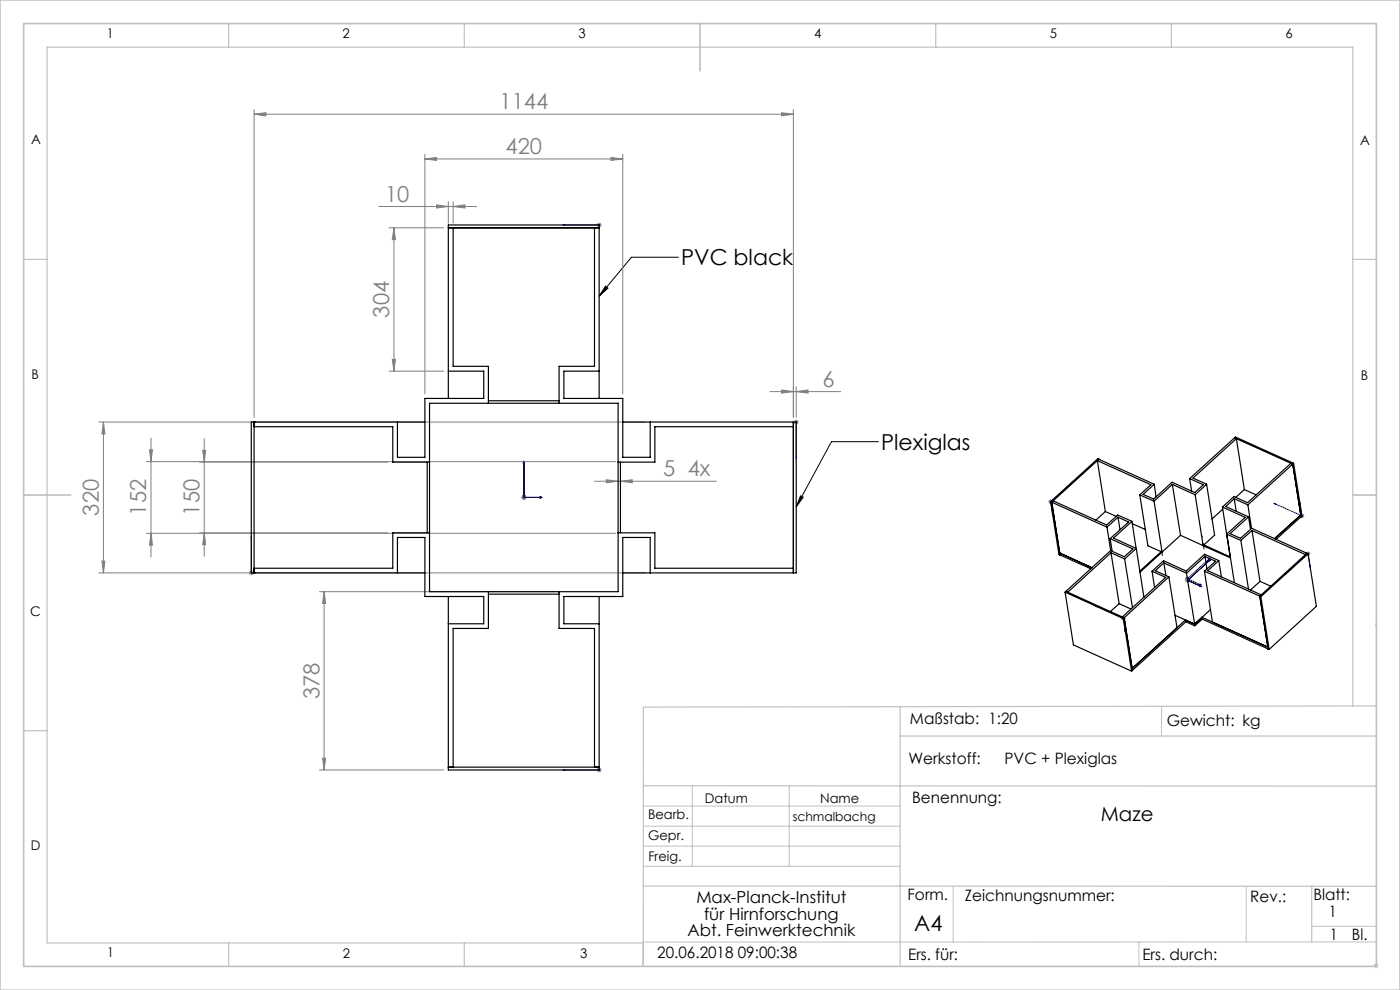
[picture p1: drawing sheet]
<svg xmlns="http://www.w3.org/2000/svg" width="297mm" height="210mm" viewBox="0 0 297 210" stroke-linecap="round" stroke-linejoin="round" font-family="sans-serif">
<g fill="none" stroke="#c0c0c0" stroke-width=".21">
<path d="M246.4 149.8v6.3M136.5 179.5h54.5M136.5 175.3h54.5M136.5 171h54.5M146.9 166.7v17.1M167.4 166.7v17.1M136.5 183.8h54.5M202.2 188v11.8M241.6 199.8v5M264.4 188v11.8M278.3 196.5h13.7M292 199.8h-155.5"/>
<path d="M0 210v-210h297v210M291.4 204.8h1M291.6 204.5l.7 .7M291.9 204.3v1M292.3 204.5l-.7 .7"/>
</g>
<g fill="none" stroke="#c0c0c0" stroke-width=".25">
<path d="M0 0h297v210h-297zM48.5 5v5M98.5 5v5M198.5 5v5M248.5 5v5M5 55h5M287 55h5M5 155h5M191 149.9v55.1M191 156.1h101M287 149.7v-139.7h-277v190h126.4M292 149.7l-155.5 .3v54.8"/>
<path d="M136.5 166.7h155.5M136.5 188h155.5M278.3 188v11.8M48.5 200v5M98.5 200v5"/>
</g>
<path d="M5 5h287v200h-287zM148.5 5v10M5 105h10M287 105h5" fill="none" stroke="#c0c0c0" stroke-width=".35"/>
<path d="M143.9 54.6h-10l-6.8 8.2M128.4 60.7l.6 .4-1.9 1.7zM186.4 93.7h-10l-7.5 13.8M169.8 105.2l.6 .3-1.5 2z" fill="none" stroke="#000" stroke-width=".21"/>
<g fill="none" stroke="#00f" stroke-width=".21">
<path d="M119.4 47.7h.4h-.4M119.4 47.7h7.7M127 47.7h.2zM127.1 47.7h.1M111.1 97.8l.1 .4h-.2zM111.1 97.8v7.7h3.9M168.9 89.5h.1M168.9 89.4v.2zM168.9 97.3v-.4v.4M168.9 89.5v7.8M53.3 113.8v.4v-.4M53.3 113.8v7.7"/>
<path d="M114.6 105.4l.4 .1-.4 .1zM223.3 109v.3zM227.5 102.2l.2-.1-.2 .2zM227.7 102.1l-4.8 4.3 .4 2.9M256.4 118.5l.3-.2-.2 .3zM256.5 118.9l.3-.2-.2 .3zM256.7 118.3l-4.8 4.5 2.9 1.3M256.8 118.7l-4.8 4.4 2.9 1.4M270.2 106.7l.3 .3zM275.7 106.6l.1 .3-.1-.1zM275.7 106.6l.5 2.8-6-2.7M53.3 121.5h.1"/>
<path d="M53.3 121.4v.2zM232.3 128.5l.4 .2zM232.3 128.5l6 2.7 .4 2.9M238.6 133.8h.2l-.1 .3zM254.5 124l.1-.1 .2 .2zM254.6 124.4l.1-.1 .2 .2zM272.9 121.6l-.2 .2zM277.8 120.1l.2-.1v.3zM278 120.3l-.5-2.8-4.8 4.3M119.4 163.3h.4h-.4M119.4 163.3h7.7M127 163.3h.2z"/>
<path d="M127.1 163.3h.1"/>
</g>
<g fill="none" stroke="#808080" stroke-width=".21">
<path d="M53.9 24.2l2.5-.3v.7zM53.9 23.2v65.3M53.9 24.2h114.4M90.1 33.7l2.5-.3v.6zM90.1 32.7v50.8M90.1 33.7h42M129.6 33.4l2.5 .3-2.5 .3zM132.1 32.7v50.8M165.8 23.9l2.5 .3-2.5 .4zM168.3 23.2v65.3M80.4 43.8h20.7M82.5 48.3h11.6"/>
<path d="M83.6 48.3v30.4M83.6 48.3l.3 2.5h-.7zM92.6 43.5l2.5 .3-2.5 .3zM95.1 42.8v4.5M96.1 43.8l2.5-.3v.6zM96.1 42.8v4.5M126.6 47.7h1M126.8 47.4l.7 .7M127.1 47.2v1M127.5 47.4l-.7 .7M82.5 78.7h11.6M83.2 76.2h.7l-.3 2.5z"/>
<path d="M21 89.5h115.9M21.9 89.5l.4 2.5h-.7zM21.9 89.5v32M31 97.9h99.6M31.7 95.4h.6l-.3 2.5zM32 92.9v25.2M42.3 98h40M43 95.5h.6l-.3 2.5zM43.3 93v25M163.3 83.1h15.1M165.8 82.7l2.5 .4-2.5 .3zM168.4 89.5h1"/>
<path d="M168.6 89.2l.7 .7M168.9 89v1M168.9 83.1l2.5-.4v.7zM168.9 82v6.5M169.3 89.2l-.7 .7M21.6 119h.7l-.4 2.5zM31 113.1h99.6M32 113.1l.3 2.5h-.6zM42.3 113h40M43.3 113l.3 2.5h-.6zM110.6 105.5h1M110.8 105.2l.7 .7"/>
<path d="M111.1 105v1M111.5 105.2l-.7 .7M126.1 102.1h25.9M128.6 101.8l2.5 .3-2.5 .3zM131.6 102.1l2.5-.3v.6zM222.4 106.4h1M222.5 106.1l.7 .7M222.9 105.9v1.1M223.2 106.1l-.7 .7M275.7 109.4h1M275.8 109.1l.7 .7M276.2 108.9v1.1"/>
<path d="M276.5 109.1l-.7 .7M277 117.5h1M277.1 117.1l.7 .7M277.5 117v1M277.8 117.1l-.7 .7M21 121.5h115.9M53 121.2l.7 .7M53.3 121v1M53.7 121.2l-.7 .7M67.8 125.5h49.8M68.8 125.5l.3 2.5h-.7zM68.8 125.5v37.8"/>
<path d="M237.8 131.2h1M237.9 130.8l.8 .7M238.3 130.7v1M238.7 130.8l-.8 .7M251.4 122.8h1M251.5 123.1h.9M251.5 122.4l.7 .7M251.6 122.8l.7 .7M251.9 122.2v1.1M252 122.6v1M252.2 122.4l-.7 .7M252.3 122.8l-.7 .7"/>
<path d="M67.8 163.3h26.3M68.4 160.8h.7l-.3 2.5zM126.6 163.3h1M126.8 163l.7 .7M127.1 162.8v1M127.5 163l-.7 .7"/>
</g>
<path d="M246.8 119.4l-.6-4.3M255.7 118l-.7-4.3" fill="none" stroke="#000" stroke-width=".21" stroke-dasharray="15.2 1.3 1.3 1.3" stroke-dashoffset="15"/>
<path d="M169.8 105.2l.6 .3-1.5 2zM128.4 60.7l.6 .4-1.9 1.7z" fill="#000"/>
<g fill="#00f">
<path d="M114.6 105.4l.4 .1-.4 .1zM111.1 97.8l.1 .4h-.2zM114.6 105.4l.4 .1-.4 .1zM111.1 97.8l.1 .4h-.2zM114.6 105.4l.4 .1-.4 .1zM111.1 97.8l.1 .4h-.2zM127 163.3h.2zM119.4 163.3h.4zM168.9 89.4v.2zM168.9 96.9v.4zM127 47.7h.2zM119.4 47.7h.4zM53.3 121.4v.2zM53.3 113.8v.4z"/>
<path d="M254.6 124.4l.1-.1 .2 .2zM256.5 118.9l.3-.2-.2 .3zM254.6 124.4l.1-.1 .2 .2zM256.5 118.9l.3-.2-.2 .3zM254.5 124l.1-.1 .2 .2zM256.4 118.5l.3-.2-.2 .3zM238.6 133.8l.1 .3 .1-.3zM232.3 128.5l.4 .2zM277.8 120.1l.2 .2v-.3zM272.9 121.6l-.2 .2zM275.7 106.6l.1 .3-.1-.1zM270.2 106.7l.3 .3zM223.3 109v.3zM227.5 102.2l.2-.1-.2 .2z"/>
</g>
<g fill="#808080">
<path d="M53.9 24.2l2.5-.3v.7zM165.8 23.9l2.5 .3-2.5 .4zM128.6 101.8l2.5 .3-2.5 .3zM131.6 102.1l2.5-.3v.6z"/>
<path d="M90.1 33.7l2.5-.3v.6zM129.6 33.4l2.5 .3-2.5 .3z"/>
<path d="M96.1 43.8l2.5-.3v.6zM92.6 43.5l2.5 .3-2.5 .3z"/>
<path d="M165.8 82.7l2.5 .4-2.5 .3zM168.9 83.1l2.5-.4v.7z"/>
<path d="M32 113.1l.3 2.5h-.6zM31.7 95.4h.6l-.3 2.5z"/>
<path d="M21.9 89.5l.4 2.5h-.7zM21.6 119h.7l-.4 2.5zM43 95.5h.6l-.3 2.5zM43.3 113l.3 2.5h-.6z"/>
<path d="M83.6 48.3l.3 2.5h-.7zM83.2 76.2h.7l-.3 2.5z"/>
<path d="M68.8 125.5l.3 2.5h-.7zM68.4 160.8h.7l-.3 2.5z"/>
</g>
<g fill="none" stroke="#000" stroke-width=".25">
<path d="M95.1 48.3h32M96.1 48.3v29.4h7.5v7.8M126.1 48.3v29.4h-7.5v7.8M95.1 78.7h7.5v5.8h-12.5v12.5h-5.8v-7.5M127.1 78.7h-7.5v5.8h12.5v12.5h5.8v-7.5M53.9 89.5h.1M53.9 89.5v32M53.9 90.5h29.4v7.5h7.8M90.1 89.5h-36.8v32h36.8M90.6 98v15M91.1 85.5h40v40h-40zM95.1 84.5v-36.8h32v36.8"/>
<path d="M103.6 85h15M131.6 98v15M132.1 89.5h36.8v32h-36.8M168.3 89.5v32M168.3 90.5h-29.4v7.5h-7.8M232.8 97.7l11.4 5.1-2.4 2.2M232.8 97.7l1.7 10.8M233.1 97.4h.1M233.1 97.4l-.2-.1-10 9.1M233.1 97.4l-10 9.1M233.1 97.4l11.8 5.3M233.1 97.4l-.3 .3"/>
<path d="M261.9 92.9l12.3 5.6M261.9 92.9l.2-.2 12.3 5.6M261.9 92.9l-9.5 8.6M261.9 92.9l.4 .2M262.3 93.1l-9.2 8.3 2.9 1.3M262.3 93.1l1.7 10.7M274.2 98.5l1.8 11.1M274.2 98.5l-9.5 8.6M274.2 98.5l-.3-.2-9.2 8.3-2.9-1.3-2.5 2.3M274.2 98.5l1.7 10.7M274.4 98.3l-.2 .2M274.4 98.3l1.8 11.1-.2 .2"/>
<path d="M91.1 113h-7.8v7.5h-29.4M131.1 113h7.8v7.5h29.4M222.9 106.4l.2 .1M222.9 106.4l1.7 11.2 .3 .1M223.1 106.5l1.8 11.2M223.1 106.5l.3-.3 11.4 5.2 2.3-2.2 3 1.4M223.1 106.5l11.7 5.3M224.8 117.3h.1M224.8 117.3l6.9 3.1M224.8 117.3l.1 .4M224.9 117.7l6.5 2.9M234.5 108.5l-2 1.8"/>
<path d="M234.5 108.5l2.3 1M234.8 111.8l.8 5M235.5 114.3l4.8 2.1-1.8 1.7-2.9-1.3M235.5 114.3l.4 2.6M235.6 116.8l-9.5 8.6M235.7 117.3l2.9 1.3M235.7 117.3l-9.2 8.3M235.7 117.3l1.7 10.7M237.2 109.7l2.2 1-3.9 3.6M237.2 109.7l-2.4 2.1M237.2 109.7l.4 2.7M238.6 118.6l1.6 10.3"/>
<path d="M240.1 110.6l-3.9 3.6 4.9 2.1M240.1 110.6l.9 5.7M240.2 111.1l2.8 1.2M241.1 116.3l-2.5 2.3M241.1 116.3l1.6 10.4M241.8 105l3 1.3M241.8 105l1.7 10.8 3 1.3-1.7-10.8M244.9 102.7l.4 2.7M246.3 117l-4.5 4.2M246.3 117l.1 .2M246.9 119.4l4.8 2.2M246.9 119.4l-1.8 1.7 2.9 1.3"/>
<path d="M246.9 119.4l.4 2.7M248.7 102.8l4.8 2.1M248.7 102.8l1.7 10.8M248.7 102.8l-3.9 3.5M250.4 113.6l-8.6 7.8M250.4 113.6l4.8 2.1M252.4 101.5l2.9 1.3-1.8 1.7-4.9-2.2-3.8 3.6-2.3-1 2.4-2.2M252.4 101.5l.4 2.7M253.5 104.9l1.7 10.8M255.2 115.7l5.9 2.6M255.4 115.6v.2M255.4 115.6l5.6 2.5"/>
<path d="M255.6 118l2.3 1.1-2.4 2.1M255.6 118l-3.9 3.6M255.6 118l.4 2.7M256 102.7l-2.5 2.2M256 102.7l1.7 10.8-2.5 2.2M258.6 118.9l-3-1.3-4 3.5-4.8-2.2-2.4 2.3M258.6 118.9l-2.4 2.2 11.3 5.1-.2 .3M258.6 118.9l.5 3.5M259.3 107.6l4.9 2.1-4 3.6 3 1.3M259.3 107.6l2.6 16M259.4 108l-2.3 2.1M261 118.3h.1"/>
<path d="M261.8 105.8l2.9 1.3M261.8 105.8l-1.8 1.6 4.9 2.2M261.8 105.8l.5 2.7M263.2 114.6l1.7 10.4M264 103.8l2.5 1.2M264 103.8l-1.9 1.7M264.7 107.1l.8 5M264.9 109.6l-4 3.6 2.3 1 2.3-2.1 11.7 5.3M264.9 109.6l.4 2.7M265.6 112.5l11.3 5.1 .3-.2M265.6 112.5l-2.4 2.1M265.6 112.5l1.7 10.8"/>
<path d="M275.9 109.2l-5.5 5.1M275.9 109.2l.1 .4M276 109.6h.1M276 109.6l-5.3 4.8M277.2 117.4l-9.9 9.1M277.2 117.4l.3 .1M277.5 117.5l1.8 11.1-10.1 9.2M277.5 117.5l-10 9.1M53.9 121.5h.1M84.3 121.5v-7.5h5.8v12.5h12.5v5.8h-7.5M95.1 126.5v36.8h32v-36.8M103.6 126h15"/>
<path d="M103.6 125.5v7.8h-7.5v29.4M118.6 125.5v7.8h7.5v29.4M137.9 121.5v-7.5h-5.8v12.5h-12.5v5.8h7.5M226 125.6l1.7 11.2 12.4 5.6M226 125.6l12.3 5.6M226.1 125.4l-.1 .2M226.1 125.4l12.4 5.6M237.4 128l-1.8 1.7M237.4 128l2.5 1.2M238.3 131.2l1.8 11.2M238.5 131l-.2 .2M238.5 131l1.7 11.2"/>
<path d="M238.5 131l1.7 10.8M244.4 121.2l2.9 1.3-9.2 8.4M244.4 121.2l.5 3.4M248 122.4l-9.5 8.6M248 122.4l1.7 10.8M249.3 130.5l4.1 1.9M251.5 131.5l1.9 .9M251.5 131.5l-11.3 10.3M251.5 131.5l.1 .4M251.6 131.9l-11.4 10.3M251.6 131.9l1.9 .8M251.7 121.6l1.7 10.8"/>
<path d="M253.4 132.4l.1 .3M255 130.9l14 6.4M255 130.9l-1.6 1.5M255 130.9l.1 .4M255.1 131.3l13.9 6.3M255.1 131.3l-1.6 1.4M255.5 121.2l11.8 5.3M255.5 121.2l1.7 10.8 11.8 5.3M256.8 129.3l-3.4 3.1M267.3 126.5l.2 .1M267.3 126.5l1.7 11.1 .2 .2M267.3 123.3l2.3 1"/>
<path d="M267.3 123.3l-2 1.9M267.5 126.6l1.7 11.2M269 137.3v.3M269 137.6h.1M240.2 141.8v.4M240.2 142.2l-.1 .2M95.1 162.7h32"/>
</g>
<g font-size="4.7" fill="#808080">
<text x="106" y="23.2">1144</text>
<text x="107.3" y="32.7">420</text>
<text x="81.7" y="42.8">10</text>
<text x="82.6" y="67.4" transform="rotate(-90 82.6 67.4)">304</text>
<text x="174.5" y="82">6</text>
<text x="140.7" y="101.1">5 4x</text>
<text x="21" y="109.4" transform="rotate(-90 21 109.4)">320</text>
<text x="31" y="109.4" transform="rotate(-90 31 109.4)">152</text>
<text x="42.3" y="109.4" transform="rotate(-90 42.3 109.4)">150</text>
<text x="67.8" y="148.3" transform="rotate(-90 67.8 148.3)">378</text>
</g>
<g font-size="4.7">
<text x="144.5" y="56.3">PVC black</text>
<text x="186.9" y="95.4">Plexiglas</text>
<text x="193.9" y="197.5">A4</text>
</g>
<text font-size="4.2" x="233.5" y="174.1">Maze</text>
<g font-size="3.5">
<text x="147.7" y="191.5">Max-Planck-Institut</text>
<text x="149.4" y="195.1">für Hirnforschung</text>
<text x="145.8" y="198.6">Abt. Feinwerktechnik</text>
</g>
<g font-size="3.3">
<text x="193" y="153.5">Maßstab: 1:20</text>
<text x="247.5" y="154">Gewicht: kg</text>
<text x="192.7" y="162.1">Werkstoff:</text>
<text x="213.1" y="162.1">PVC + Plexiglas</text>
<text x="193.5" y="170.2">Benennung:</text>
<text x="192.5" y="191">Form.</text>
<text x="204.7" y="191">Zeichnungsnummer:</text>
<text x="265.2" y="191.4">Rev.:</text>
<text x="278.6" y="190.9">Blatt:</text>
<text x="281.9" y="194.4">1</text>
<text x="139.4" y="203.2">20.06.2018 09:00:38</text>
<text x="192.7" y="203.6">Ers. für:</text>
<text x="242.3" y="203.6">Ers. durch:</text>
<text x="282.1" y="199.3">1</text>
<text x="286.8" y="199.4">Bl.</text>
</g>
<g font-size="2.8">
<text x="22.6" y="8">1</text>
<text x="72.6" y="8.1">2</text>
<text x="122.7" y="8">3</text>
<text x="172.7" y="8">4</text>
<text x="222.7" y="8">5</text>
<text x="272.7" y="8">6</text>
<text x="6.6" y="30.6">A</text>
<text x="288.5" y="30.7">A</text>
<text x="6.7" y="80.4">B</text>
<text x="288.7" y="80.5">B</text>
<text x="6.4" y="130.6">C</text>
<text x="137.5" y="173.7">Bearb.</text>
<text x="149.5" y="170.3">Datum</text>
<text x="174" y="170.3">Name</text>
<text x="137.5" y="178.2">Gepr.</text>
<text x="6.5" y="180.4">D</text>
<text x="137.5" y="182.6">Freig.</text>
<text x="22.7" y="203">1</text>
<text x="72.7" y="203.2">2</text>
<text x="123.1" y="203.3">3</text>
</g>
<text font-size="2.7" x="168.2" y="174.2">schmalbachg</text>
</svg>
